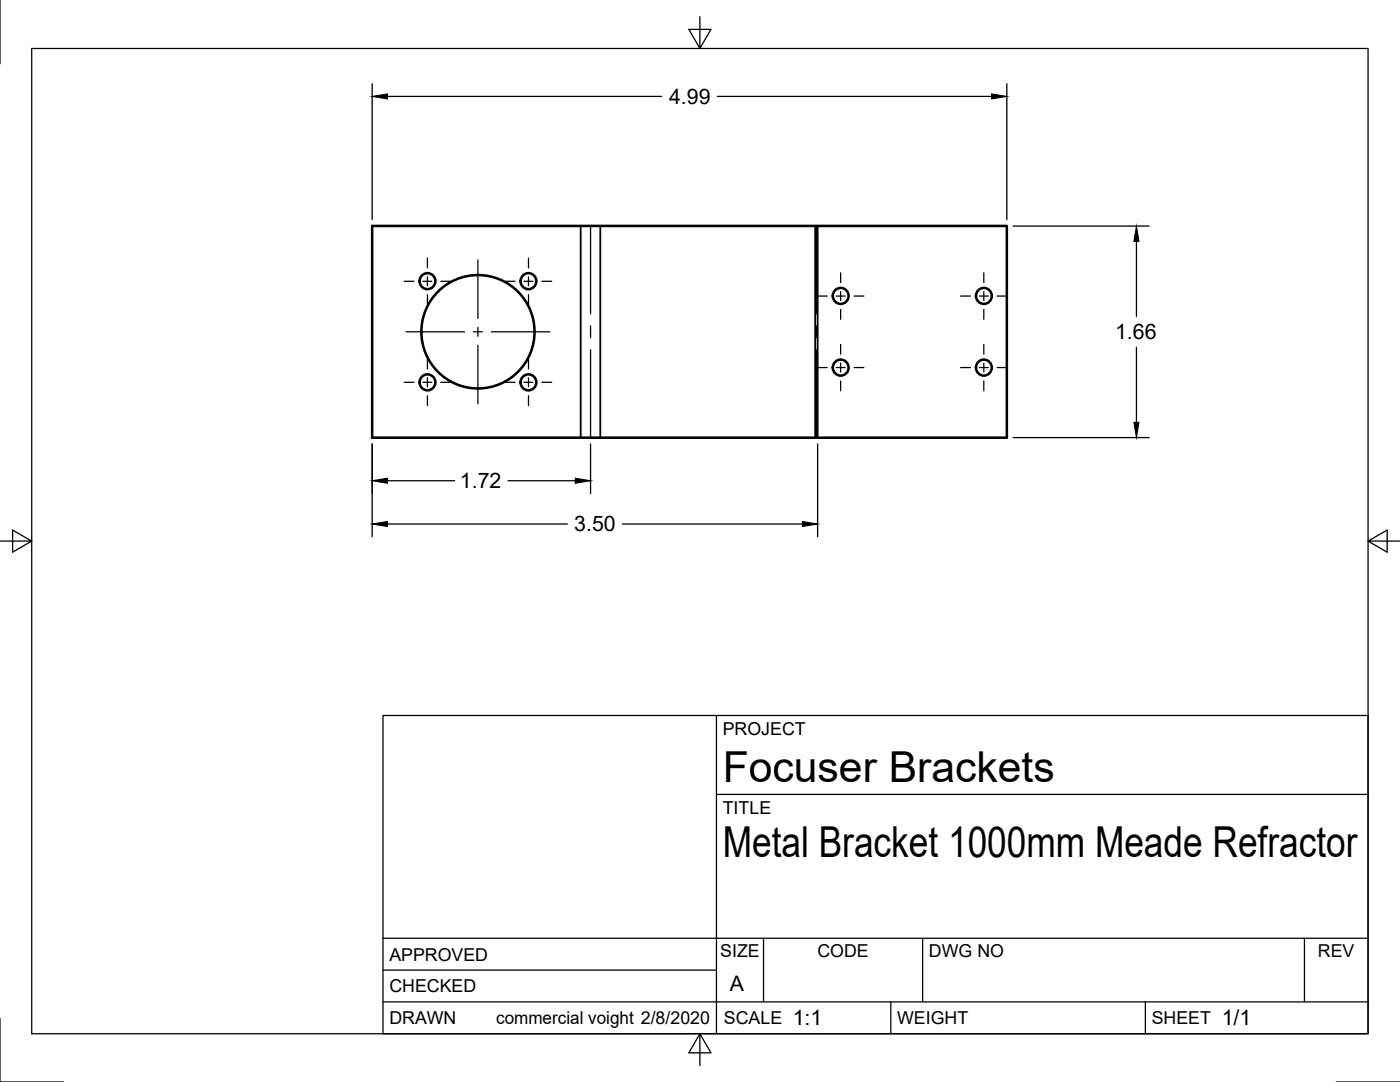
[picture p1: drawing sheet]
<svg xmlns="http://www.w3.org/2000/svg" width="279mm" height="216mm" viewBox="0 0 279 216" stroke-linecap="round" stroke-linejoin="round" font-family="sans-serif">
<!-- layer: Visible -->
<g fill="none" stroke="#000" stroke-width=".51">
<path d="M74.3 45.1h126.6v42.2h-126.6z"/>
<circle cx="85.3" cy="56.1" r="1.59"/>
<circle cx="105.5" cy="56.1" r="1.59"/>
<circle cx="167.8" cy="59" r="1.59"/>
<circle cx="196.4" cy="59" r="1.59"/>
<circle cx="85.3" cy="76.3" r="1.59"/>
<circle cx="95.4" cy="66.2" r="11.3"/>
<circle cx="105.5" cy="76.3" r="1.59"/>
<circle cx="167.8" cy="73.4" r="1.59"/>
<circle cx="196.4" cy="73.4" r="1.59"/>
</g>
<!-- layer: Center Lines -->
<g fill="none" stroke="#000" stroke-width=".25">
<path d="M80.7 56.1h1.9M84.4 56.1h1.8M85.3 51.5v1.9M85.3 55.2v1.8M85.3 58.8v2M88 56.1h1.9M95.4 51.9v11.6M100.8 56.1h2M104.6 56.1h1.8M105.5 51.5v1.9M105.5 55.2v1.8M105.5 58.8v2"/>
<path d="M108.1 56.1h2M117.9 45.1v17.5M162.9 45.1v17.5M163.1 59.1h2M166.9 59.1h1.8M167.8 54.4v2M167.8 58.2v1.8M170.5 59.1h1.9M191.7 59.1h2M195.5 59.1h1.7M196.3 54.4v2M196.3 58.2v1.8"/>
<path d="M199 59.1h2M80.7 76.3h1.9M81 66.2h11.7M84.4 76.3h1.8M85.3 71.6v2M85.3 75.4v1.8M85.3 79v1.9M88 76.3h1.9M94.5 66.2h1.8M95.4 65.3v1.8M95.4 68.9v11.7M98.1 66.2h11.6"/>
<path d="M100.8 76.3h2M104.6 76.3h1.8M105.5 71.6v2M105.5 75.4v1.8M105.5 79v1.9M108.1 76.3h2M117.9 65v2.4M117.9 69.8v17.5M162.9 65v2.4M162.9 69.8v17.5M163.1 73.3h2M166.9 73.3h1.8"/>
<path d="M167.8 61.7v2M167.8 68.7v2M167.8 72.5v1.8M167.8 76v2M170.5 73.3h1.9M191.7 73.3h2M195.5 73.3h1.7M196.3 61.7v2M196.3 68.7v2M196.3 72.5v1.8M196.3 76v2M199 73.3h2"/>
</g>
<!-- layer: Visible Narrow -->
<path d="M115.9 45.1v42.2M119.8 45.1v42.2M162.7 45.1v42.2M163.2 45.1v42.2" fill="none" stroke="#000" stroke-width=".36"/>
<!-- layer: Border -->
<path d="M0 0v12.7M6.3 9.7h266.7v196.6h-266.7zM139.7 3.3v6.4l2.2-3.8h-4.4l2.2 3.8M0 108h6.3l-3.8-2.2v4.4l3.8-2.2M273 108l3.8 2.2v-4.4l-3.8 2.2h6.4M0 203.2v12.7h12.7M139.7 206.3l-2.2 3.8h4.4l-2.2-3.8v6.3M266.7 215.9h12.7" fill="none" stroke="#000" stroke-width=".25"/>
<!-- layer: Titleblock -->
<path d="M76.4 142.8h196.6v63.5h-196.6zM143 158.5h130M143 142.8v63.5M76.4 199.9h196.6M76.4 193.6h66.6M76.4 187.2h196.6M152.4 187.2v12.7M177.8 199.9v6.4M184.1 187.2v12.7M228.6 199.9v6.4M260.3 187.2v12.7" fill="none" stroke="#000" stroke-width=".25"/>
<!-- layer: Dimensions -->
<g fill="none" stroke="#000" stroke-width=".25">
<path d="M74.3 16.7v27.1M77.3 19.2h54.8M143.2 19.2h54.7M200.9 16.7v27.1M202.2 45.1h27.1M226.8 48.2v14.9M226.8 69.3v15M74.3 88.6v18.5M77.3 95.9h13.4M101.4 95.9h13.4M117.9 88.6v9.9M163.2 88.6v18.5"/>
<path d="M202.2 87.3h27.1M77.3 104.6h35.9M124.2 104.6h35.9"/>
</g>
<path d="M74.3 19.2l3-.5v1zM197.9 18.7l3 .5-3 .5zM226.8 45.1l.5 3.1h-1zM74.3 95.9l3-.5v1zM114.8 95.4l3.1 .5-3.1 .5zM226.3 84.3h1l-.5 3zM74.3 104.6l3-.5v1zM160.1 104.1l3.1 .5-3.1 .5z" fill="#000" stroke="#000" stroke-width=".2"/>
<g font-size="8.5">
<text x="144.3" y="156">Focuser Brackets</text>
<text x="144.3" y="171">Metal Bracket 1000mm Meade Refractor</text>
</g>
<g font-size="4.3">
<text x="133.5" y="20.7">4.99</text>
<text x="222.5" y="67.7">1.66</text>
<text x="91.8" y="97.5">1.72</text>
<text x="114.6" y="106">3.50</text>
<text x="145.7" y="197.7">A</text>
<text x="158.2" y="204.6">1:1</text>
<text x="243.8" y="204.6">1/1</text>
</g>
<g font-size="3.5">
<text x="144.3" y="146.6">PROJECT</text>
<text x="144.3" y="162.3">TITLE</text>
<text x="77.7" y="191.7">APPROVED</text>
<text x="143.7" y="191">SIZE</text>
<text x="163.1" y="191">CODE</text>
<text x="185.4" y="191">DWG NO</text>
<text x="263" y="191">REV</text>
<text x="77.7" y="198">CHECKED</text>
<text x="77.7" y="204.4">DRAWN</text>
<text x="99" y="204.4">commercial voight 2/8/2020</text>
<text x="144.5" y="204.4">SCALE</text>
<text x="179" y="204.4">WEIGHT</text>
<text x="229.8" y="204.4">SHEET</text>
</g>
</svg>
